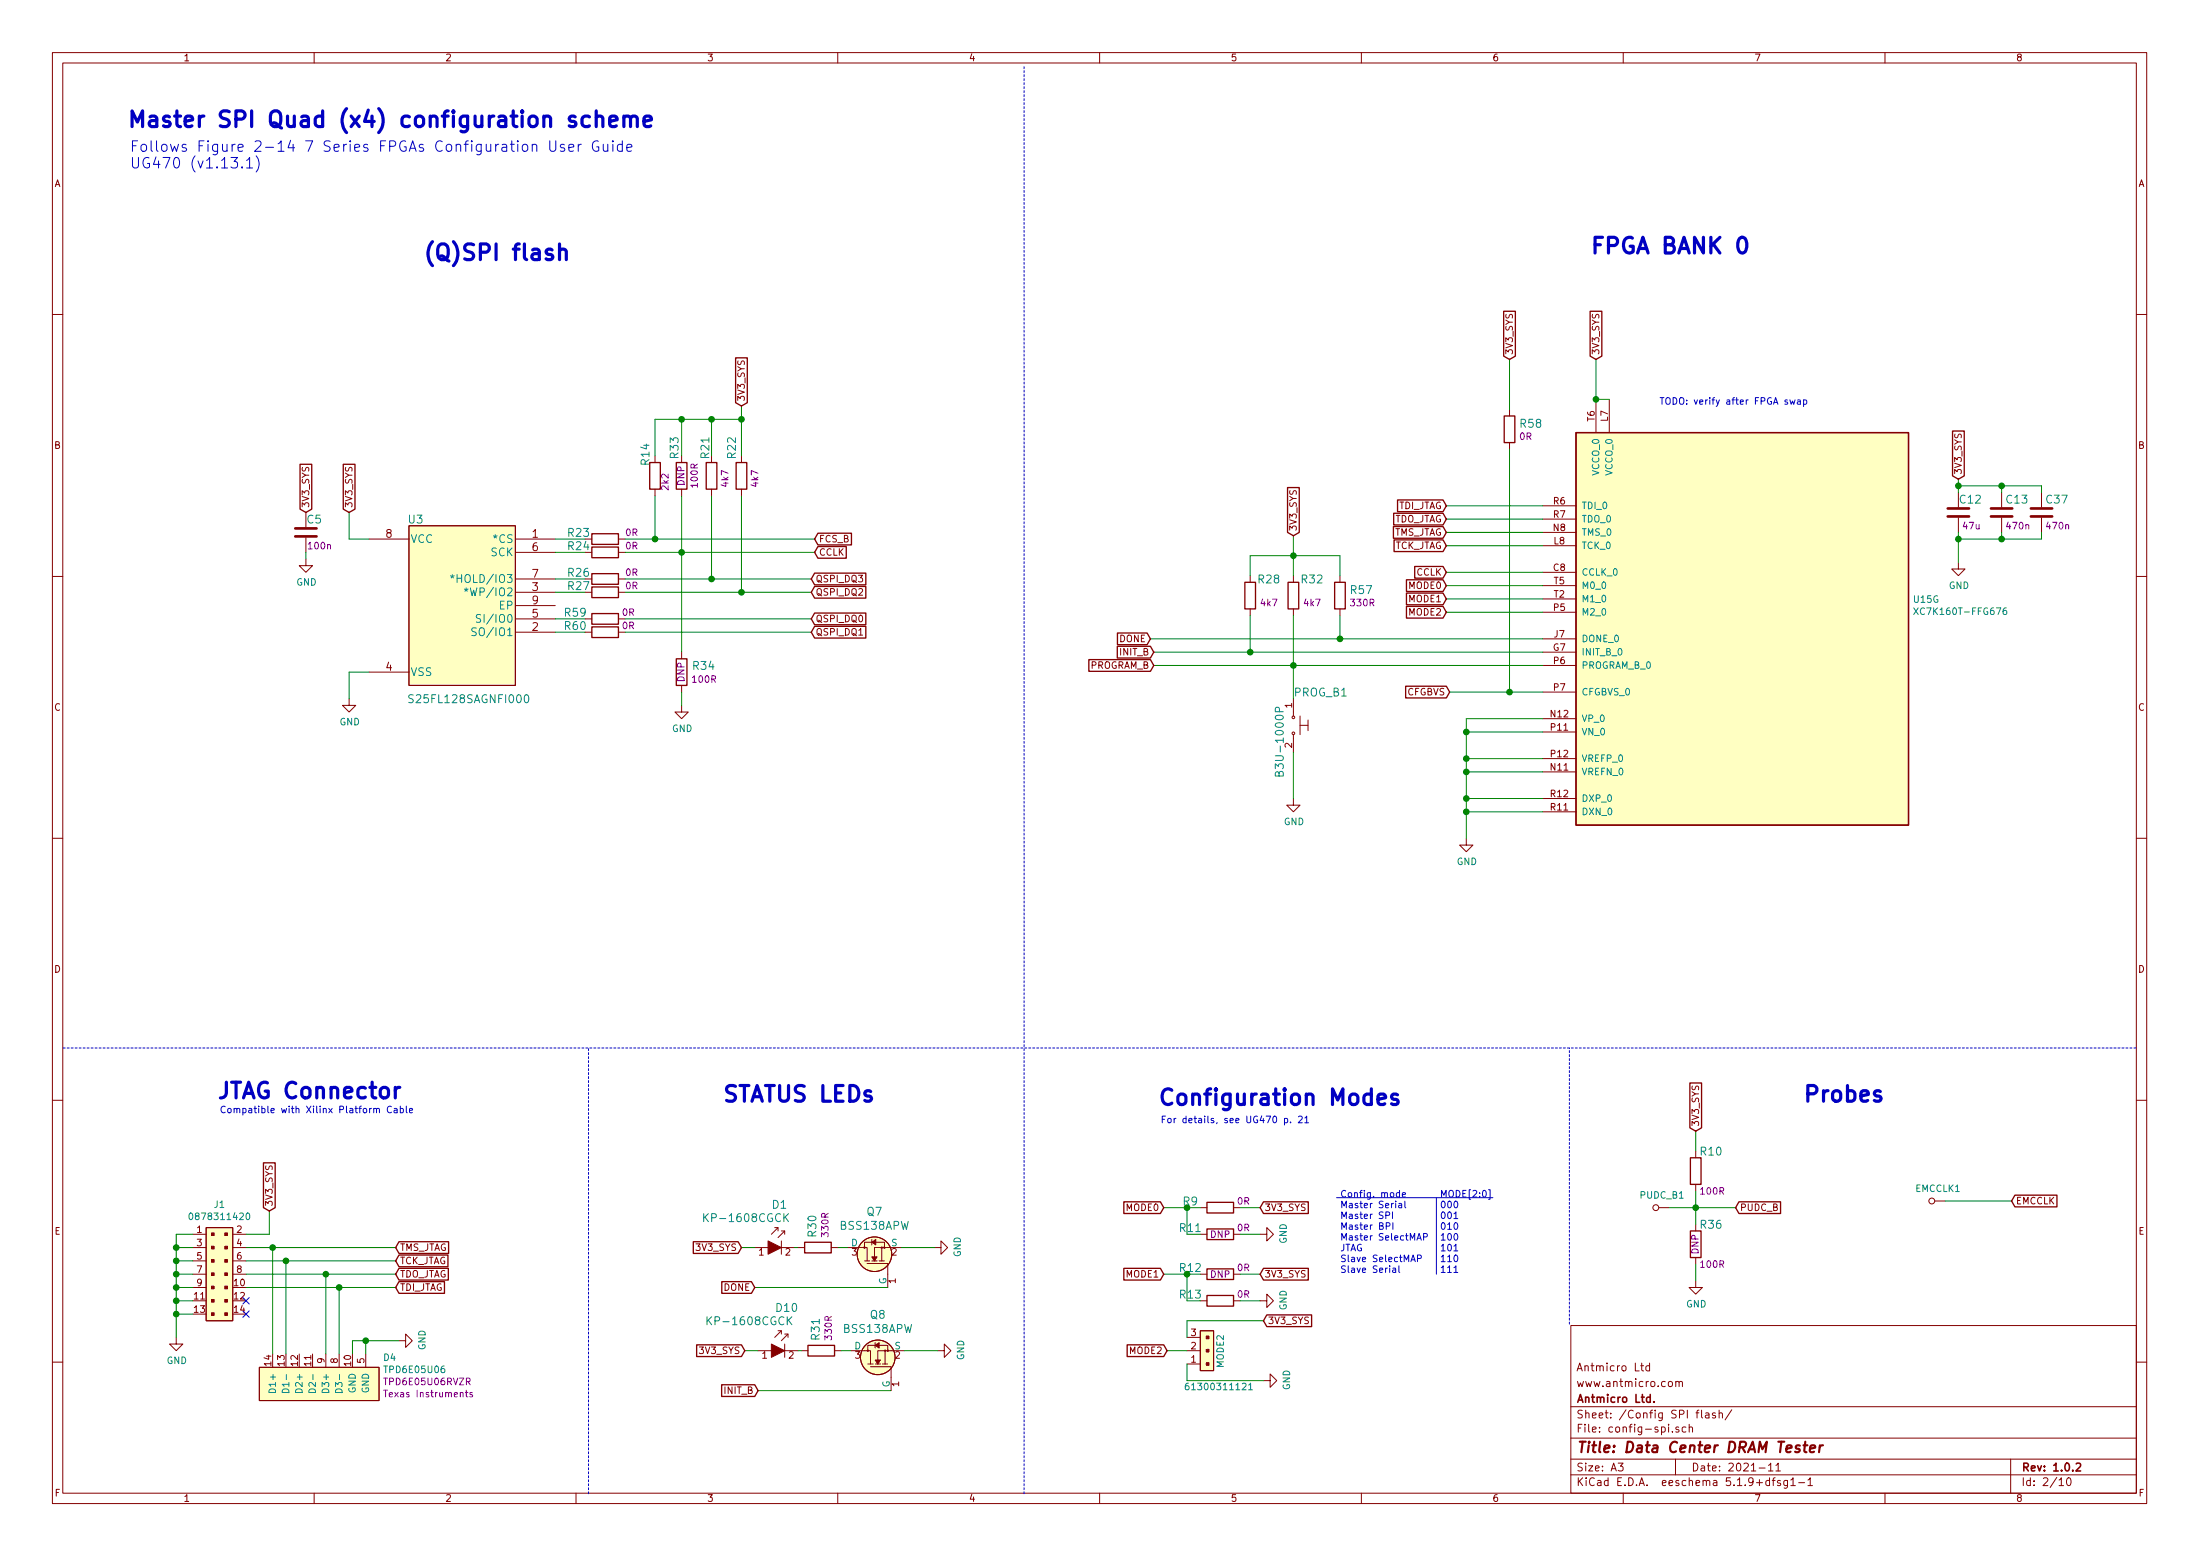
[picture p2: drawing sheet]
EESchema Schematic File Version 4
EELAYER 30 0
EELAYER END
$Descr A3 16535 11693
encoding utf-8
Sheet 2 10
Title "Data Center DRAM Tester"
Date "2021-11"
Rev "1.0.2"
Comp "Antmicro Ltd."
Comment1 "www.antmicro.com"
Comment2 "Antmicro Ltd"
Comment3 ""
Comment4 ""
$EndDescr
Wire Wire Line
	11600 5400 11025 5400
Wire Wire Line
	11600 5500 11025 5500
Wire Wire Line
	11600 4000 10875 4000
Wire Wire Line
	11600 4100 10875 4100
Text GLabel 10875 4500 0    50   Input ~ 0
MODE1
Text GLabel 10875 4600 0    50   Input ~ 0
MODE2
Text GLabel 10875 4300 0    50   Input ~ 0
CCLK
Text GLabel 8650 4800 0    50   Input ~ 0
DONE
Text GLabel 8750 9075 0    50   Input ~ 0
MODE0
Text GLabel 8750 9575 0    50   Input ~ 0
MODE1
Text Notes 1625 8275 0    118  ~ 24
JTAG Connector\n
Wire Wire Line
	11600 3900 10875 3900
Wire Wire Line
	11600 3800 10875 3800
$Comp
L data-center-dram-tester:B3U-1000P PROG_B1
U 1 1
P 9725 5450
F 0 "PROG_B1" V 9475 5450 60  0000 L CNN
F 1 "B3U-1000P" H 9575 5350 60  0000 L CNN
F 2 "data-center-dram-tester-footprints:Switch_Tactile_SMD_B3U-1000P" H 9925 5650 60  0001 L CNN
F 3 "https://omronfs.omron.com/en_US/ecb/products/pdf/en-b3u.pdf" H 9925 5750 60  0001 L CNN
F 4 "B3U-1000P" H 9925 5950 60  0001 L CNN "MPN"
F 5 "Omron Electronics Inc-EMC Div" H 9925 6550 60  0001 L CNN "Manufacturer"
	1    9725 5450
	0    1    1    0   
$EndComp
Wire Wire Line
	9725 5650 9725 6000
$Comp
L data-center-dram-tester:GND #PWR0117
U 1 1
P 9725 6000
F 0 "#PWR0117" H 9725 5750 50  0001 C CNN
F 1 "GND" H 9730 5827 50  0000 C CNN
F 2 "" H 9725 6000 50  0001 C CNN
F 3 "" H 9725 6000 50  0001 C CNN
	1    9725 6000
	1    0    0    -1  
$EndComp
Wire Wire Line
	11600 4600 10875 4600
Wire Wire Line
	11600 4500 10875 4500
Wire Wire Line
	11600 4400 10875 4400
Text GLabel 10875 4400 0    50   Input ~ 0
MODE0
Wire Wire Line
	8650 4800 10075 4800
Connection ~ 10075 4800
Wire Wire Line
	10075 4800 11600 4800
Text GLabel 8675 5000 0    50   Input ~ 0
PROGRAM_B
Wire Wire Line
	9725 5250 9725 5000
Connection ~ 9725 5000
Wire Wire Line
	9725 5000 8675 5000
Text GLabel 8675 4900 0    50   Input ~ 0
INIT_B
Wire Wire Line
	11600 5800 11025 5800
Wire Wire Line
	11600 6000 11025 6000
Wire Wire Line
	11025 6000 11025 6100
Wire Wire Line
	11600 6100 11025 6100
Connection ~ 11025 6100
Wire Wire Line
	11025 6100 11025 6300
$Comp
L data-center-dram-tester:GND #PWR0118
U 1 1
P 11025 6300
F 0 "#PWR0118" H 11025 6050 50  0001 C CNN
F 1 "GND" H 11030 6127 50  0000 C CNN
F 2 "" H 11025 6300 50  0001 C CNN
F 3 "" H 11025 6300 50  0001 C CNN
	1    11025 6300
	1    0    0    -1  
$EndComp
Wire Wire Line
	10075 4625 10075 4800
Wire Wire Line
	9725 4625 9725 5000
Wire Wire Line
	9725 4025 9725 4175
Wire Wire Line
	10075 4325 10075 4175
Wire Wire Line
	10075 4175 9725 4175
Wire Wire Line
	9725 5000 11600 5000
Connection ~ 9725 4175
Wire Wire Line
	9725 4175 9725 4325
$Comp
L data-center-dram-tester:R_4k7_0402 R28
U 1 1
P 9400 4475
F 0 "R28" V 9275 4525 60  0000 L CNN
F 1 "R_4k7_0402" H 9400 4325 60  0001 C CNN
F 2 "data-center-dram-tester-footprints:0402-res" H 9600 4675 60  0001 L CNN
F 3 "" H 9400 4475 50  0001 C CNN
F 4 "PANASONIC_ELECTRONIC_COMPONENTS" H 9600 4875 60  0001 L CNN "Manufacturer"
F 5 "ERJ2GEJ472X" H 9600 4775 60  0001 L CNN "MPN"
F 6 "4k7" V 9453 4545 50  0000 L CNN "Val"
	1    9400 4475
	0    1    1    0   
$EndComp
Wire Wire Line
	9400 4625 9400 4900
Wire Wire Line
	8675 4900 9400 4900
Connection ~ 9400 4900
Wire Wire Line
	9400 4900 11600 4900
Wire Wire Line
	9400 4325 9400 4175
Wire Wire Line
	9400 4175 9725 4175
Wire Wire Line
	12000 2700 12000 3000
Wire Wire Line
	12100 3000 12000 3000
$Comp
L data-center-dram-tester:C_47u_0603 C12
U 1 1
P 14725 3850
F 0 "C12" H 14725 3950 60  0000 L CNN
F 1 "C_47u_0603" H 14725 3700 60  0001 C CNN
F 2 "data-center-dram-tester-footprints:0603-cap" H 14925 4050 60  0001 L CNN
F 3 "" H 14725 3850 50  0001 C CNN
F 4 "MURATA" H 14925 4250 60  0001 L CNN "Manufacturer"
F 5 "GRM188R60J476ME15D" H 14925 4150 60  0001 L CNN "MPN"
F 6 "47u" H 14750 3750 50  0000 L CNN "Val"
	1    14725 3850
	1    0    0    -1  
$EndComp
$Comp
L data-center-dram-tester:C_470n_0402 C13
U 1 1
P 15050 3850
F 0 "C13" H 15075 3950 60  0000 L CNN
F 1 "C_470n_0402" H 15050 3700 60  0001 C CNN
F 2 "data-center-dram-tester-footprints:0402-cap" H 15250 4050 60  0001 L CNN
F 3 "" H 15050 3850 50  0001 C CNN
F 4 "TDK" H 15250 4250 60  0001 L CNN "Manufacturer"
F 5 "C1005X5R1E474M050BB" H 15250 4150 60  0001 L CNN "MPN"
F 6 "470n" H 15075 3750 50  0000 L CNN "Val"
	1    15050 3850
	1    0    0    -1  
$EndComp
Wire Wire Line
	14725 3600 14725 3650
Wire Wire Line
	14725 3650 15050 3650
Wire Wire Line
	15050 3650 15050 3700
Connection ~ 14725 3650
Wire Wire Line
	14725 3650 14725 3700
$Comp
L data-center-dram-tester:GND #PWR0120
U 1 1
P 14725 4225
F 0 "#PWR0120" H 14725 3975 50  0001 C CNN
F 1 "GND" H 14730 4052 50  0000 C CNN
F 2 "" H 14725 4225 50  0001 C CNN
F 3 "" H 14725 4225 50  0001 C CNN
	1    14725 4225
	1    0    0    -1  
$EndComp
Wire Wire Line
	15050 4000 15050 4050
Wire Wire Line
	15050 4050 14725 4050
Wire Wire Line
	14725 4050 14725 4000
Wire Wire Line
	14725 4050 14725 4225
Connection ~ 14725 4050
Text GLabel 2625 3850 1    50   Input ~ 0
3V3_SYS
Text GLabel 2300 3850 1    50   Input ~ 0
3V3_SYS
Wire Wire Line
	2300 4150 2300 4200
$Comp
L data-center-dram-tester:GND #PWR0132
U 1 1
P 2300 4200
F 0 "#PWR0132" H 2300 3950 50  0001 C CNN
F 1 "GND" H 2305 4027 50  0000 C CNN
F 2 "" H 2300 4200 50  0001 C CNN
F 3 "" H 2300 4200 50  0001 C CNN
	1    2300 4200
	1    0    0    -1  
$EndComp
$Comp
L data-center-dram-tester:C_100n_0402_6V3 C5
U 1 1
P 2300 4000
F 0 "C5" H 2175 4100 60  0000 L CNN
F 1 "C_100n_0402_6V3" H 2300 3850 60  0001 C CNN
F 2 "data-center-dram-tester-footprints:0402-cap" H 2500 4200 60  0001 L CNN
F 3 "" H 2300 4000 50  0001 C CNN
F 4 "Walsin" H 2500 4400 60  0001 L CNN "Manufacturer"
F 5 "0402X104K6R3CT" H 2500 4300 60  0001 L CNN "MPN"
F 6 "100n" H 2100 3900 50  0000 L CNN "Val"
	1    2300 4000
	-1   0    0    -1  
$EndComp
Text Notes 3175 1975 0    118  ~ 24
(Q)SPI flash
Wire Wire Line
	5125 5200 5125 5300
$Comp
L data-center-dram-tester:GND #PWR0119
U 1 1
P 5125 5300
F 0 "#PWR0119" H 5125 5050 50  0001 C CNN
F 1 "GND" H 5130 5127 50  0000 C CNN
F 2 "" H 5125 5300 50  0001 C CNN
F 3 "" H 5125 5300 50  0001 C CNN
	1    5125 5300
	1    0    0    -1  
$EndComp
Wire Wire Line
	5350 3150 5350 3425
Wire Wire Line
	5575 3150 5350 3150
Wire Wire Line
	5575 3425 5575 3150
Wire Wire Line
	5575 3725 5575 4450
$Comp
L data-center-dram-tester:R_100R_0402 R34
U 1 1
P 5125 5050
F 0 "R34" V 5075 5125 60  0000 L CNN
F 1 "R_100R_0402" H 5125 4900 60  0001 C CNN
F 2 "data-center-dram-tester-footprints:0402-res" H 5325 5250 60  0001 L CNN
F 3 "" H 5125 5050 50  0001 C CNN
F 4 "BOURNS" H 5325 5450 60  0001 L CNN "Manufacturer"
F 5 "CR0402-FX-1000GLF" H 5325 5350 60  0001 L CNN "MPN"
F 6 "100R" V 5178 5120 50  0000 L CNN "Val"
F 7 "DNP" H 5125 5050 50  0000 C CNN "DNP"
	1    5125 5050
	0    1    1    0   
$EndComp
Wire Wire Line
	6100 4650 4700 4650
Text GLabel 6100 4650 2    50   Input ~ 0
QSPI_DQ0
Wire Wire Line
	5350 4350 5350 3725
Wire Wire Line
	4925 4050 4925 3725
$Comp
L data-center-dram-tester:S25FL128SAGNFI000 U3
U 1 1
P 4175 4050
F 0 "U3" H 5225 4200 60  0000 C CNN
F 1 "S25FL128SAGNFI000" H 4825 2850 60  0000 C CNN
F 2 "data-center-dram-tester-footprints:S25FL128SAGNFI000" H 5175 4290 60  0001 C CNN
F 3 "" H 4175 4050 60  0000 C CNN
F 4 "S25FL128SAGNFI000" H 4175 4050 50  0001 C CNN "MPN"
F 5 "Cypress Semiconductor" H 4175 4050 50  0001 C CNN "Manufacturer"
	1    4175 4050
	-1   0    0    -1  
$EndComp
Wire Wire Line
	2775 5050 2625 5050
Wire Wire Line
	2775 4050 2625 4050
$Comp
L data-center-dram-tester:GND #PWR0104
U 1 1
P 2625 5250
F 0 "#PWR0104" H 2625 5000 50  0001 C CNN
F 1 "GND" H 2630 5077 50  0000 C CNN
F 2 "" H 2625 5250 50  0001 C CNN
F 3 "" H 2625 5250 50  0001 C CNN
	1    2625 5250
	1    0    0    -1  
$EndComp
Wire Wire Line
	2625 5050 2625 5250
Wire Wire Line
	2625 4050 2625 3850
Wire Wire Line
	6100 4350 5350 4350
Wire Wire Line
	4700 4450 5575 4450
Wire Wire Line
	4700 4750 6100 4750
Text GLabel 6100 4350 2    50   Input ~ 0
QSPI_DQ3
Text GLabel 6100 4450 2    50   Input ~ 0
QSPI_DQ2
Text GLabel 6125 4050 2    50   Input ~ 0
FCS_B
Text GLabel 6100 4750 2    50   Input ~ 0
QSPI_DQ1
Text Notes 11950 1925 0    118  ~ 24
FPGA BANK 0
$Comp
L data-center-dram-tester:R_100R_0402 R33
U 1 1
P 5125 3575
F 0 "R33" H 4825 3525 60  0000 L CNN
F 1 "R_100R_0402" H 5125 3425 60  0001 C CNN
F 2 "data-center-dram-tester-footprints:0402-res" H 5325 3775 60  0001 L CNN
F 3 "" H 5125 3575 50  0001 C CNN
F 4 "BOURNS" H 5325 3975 60  0001 L CNN "Manufacturer"
F 5 "CR0402-FX-1000GLF" H 5325 3875 60  0001 L CNN "MPN"
F 6 "100R" H 5025 3675 50  0000 L CNN "Val"
F 7 "DNP" H 5125 3575 50  0000 C CNN "DNP"
	1    5125 3575
	0    1    1    0   
$EndComp
Wire Wire Line
	5575 3050 5575 3150
Wire Wire Line
	5125 3725 5125 4150
Wire Wire Line
	5125 4150 5125 4900
Wire Wire Line
	4175 4650 4400 4650
Wire Wire Line
	4175 4750 4400 4750
Wire Wire Line
	4925 3150 5125 3150
Connection ~ 5350 3150
Connection ~ 5575 3150
Wire Wire Line
	5125 3425 5125 3150
Connection ~ 5125 3150
Wire Wire Line
	5125 3150 5350 3150
Wire Wire Line
	10875 4300 11600 4300
Text Notes 5425 8300 0    118  ~ 24
STATUS LEDs
Wire Wire Line
	1850 9275 2025 9275
Wire Wire Line
	2025 9275 2025 9100
Text GLabel 2025 9100 1    50   Input ~ 0
3V3_SYS
Text GLabel 2975 9375 2    50   Input ~ 0
TMS_JTAG
Text GLabel 2975 9675 2    50   Input ~ 0
TDI_JTAG
Text GLabel 2975 9575 2    50   Input ~ 0
TDO_JTAG
Text GLabel 2975 9475 2    50   Input ~ 0
TCK_JTAG
Wire Wire Line
	1450 9275 1325 9275
Wire Wire Line
	1325 9275 1325 9375
Wire Wire Line
	1450 9375 1325 9375
Connection ~ 1325 9375
Wire Wire Line
	1450 9475 1325 9475
Wire Wire Line
	1325 9375 1325 9475
Connection ~ 1325 9475
Wire Wire Line
	1325 9475 1325 9575
Wire Wire Line
	1450 9575 1325 9575
Connection ~ 1325 9575
Wire Wire Line
	1325 9575 1325 9675
Wire Wire Line
	1450 9675 1325 9675
Connection ~ 1325 9675
Wire Wire Line
	1325 9675 1325 9775
Wire Wire Line
	1450 9775 1325 9775
Connection ~ 1325 9775
Wire Wire Line
	1325 9775 1325 9875
Wire Wire Line
	1450 9875 1325 9875
Connection ~ 1325 9875
Wire Wire Line
	1325 9875 1325 10050
$Comp
L data-center-dram-tester:GND #PWR0110
U 1 1
P 1325 10050
F 0 "#PWR0110" H 1325 9800 50  0001 C CNN
F 1 "GND" H 1330 9877 50  0000 C CNN
F 2 "" H 1325 10050 50  0001 C CNN
F 3 "" H 1325 10050 50  0001 C CNN
	1    1325 10050
	1    0    0    -1  
$EndComp
NoConn ~ 1850 9775
$Comp
L data-center-dram-tester:TPD6E05U06 D4
U 1 1
P 2200 10425
F 0 "D4" V 2420 9747 50  0000 R CNN
F 1 "TPD6E05U06" V 2329 9747 50  0000 R CNN
F 2 "data-center-dram-tester-footprints:TPD6E05U06" H 3400 10675 50  0001 C CNN
F 3 "http://www.ti.com/lit/ds/symlink/tpd6e05u06.pdf" H 3700 10775 50  0001 C CNN
F 4 "TPD6E05U06RVZR" V 2238 9747 50  0000 R CNN "MPN"
F 5 "Texas Instruments" V 2147 9747 50  0000 R CNN "Manufacturer"
	1    2200 10425
	0    -1   -1   0   
$EndComp
Wire Wire Line
	1850 9575 2450 9575
Wire Wire Line
	1850 9675 2550 9675
Wire Wire Line
	2450 10175 2450 9575
Connection ~ 2450 9575
Wire Wire Line
	2450 9575 2975 9575
Wire Wire Line
	2550 10175 2550 9675
Connection ~ 2550 9675
Wire Wire Line
	2550 9675 2975 9675
Wire Wire Line
	2650 10175 2650 10075
Wire Wire Line
	2650 10075 2750 10075
Wire Wire Line
	2750 10175 2750 10075
Connection ~ 2750 10075
Wire Wire Line
	2750 10075 3000 10075
$Comp
L data-center-dram-tester:GND #PWR0111
U 1 1
P 3000 10075
F 0 "#PWR0111" H 3000 9825 50  0001 C CNN
F 1 "GND" H 3005 9902 50  0000 C CNN
F 2 "" H 3000 10075 50  0001 C CNN
F 3 "" H 3000 10075 50  0001 C CNN
	1    3000 10075
	0    -1   -1   0   
$EndComp
Text GLabel 10875 4000 0    50   Input ~ 0
TMS_JTAG
Text GLabel 10875 3800 0    50   Input ~ 0
TDI_JTAG
Text GLabel 10875 3900 0    50   Input ~ 0
TDO_JTAG
Text GLabel 10875 4100 0    50   Input ~ 0
TCK_JTAG
Text Notes 1650 8375 0    50   ~ 0
Compatible with Xilinx Platform Cable
NoConn ~ 1850 9875
Wire Wire Line
	9325 9075 9475 9075
Text GLabel 9475 9575 2    50   Input ~ 0
3V3_SYS
Wire Wire Line
	9325 9575 9475 9575
$Comp
L data-center-dram-tester:GND #PWR0114
U 1 1
P 9475 9775
F 0 "#PWR0114" H 9475 9525 50  0001 C CNN
F 1 "GND" H 9480 9602 50  0000 C CNN
F 2 "" H 9475 9775 50  0001 C CNN
F 3 "" H 9475 9775 50  0001 C CNN
	1    9475 9775
	0    -1   -1   0   
$EndComp
Wire Wire Line
	9475 9775 9325 9775
Text Notes 8700 8325 0    118  ~ 24
Configuration Modes
Text Notes 8725 8450 0    50   ~ 0
For details, see UG470 p. 21
Text Notes 10075 9575 0    50   ~ 0
Config. mode\nMaster Serial\nMaster SPI\nMaster BPI\nMaster SelectMAP\nJTAG\nSlave SelectMAP\nSlave Serial
Text Notes 10825 9575 0    50   ~ 0
MODE[2:0]\n000\n001\n010\n100\n101\n110\n111
Wire Notes Line width 4 style solid
	10800 9000 10800 9575
Wire Notes Line width 4 style solid
	10050 9000 11225 9000
Wire Wire Line
	2050 10175 2050 9375
Wire Wire Line
	1850 9375 2050 9375
Connection ~ 2050 9375
Wire Wire Line
	2050 9375 2975 9375
Wire Wire Line
	2150 10175 2150 9475
Wire Wire Line
	1850 9475 2150 9475
Connection ~ 2150 9475
Wire Wire Line
	2150 9475 2975 9475
Text Notes 975  1275 0    79   ~ 0
Follows Figure 2-14 7 Series FPGAs Configuration User Guide\nUG470 (v1.13.1)
Text Notes 950  975  0    118  ~ 24
Master SPI Quad (x4) configuration scheme
$Comp
L data-center-dram-tester:R_4k7_0402 R32
U 1 1
P 9725 4475
F 0 "R32" V 9600 4525 60  0000 L CNN
F 1 "R_4k7_0402" H 9725 4325 60  0001 C CNN
F 2 "data-center-dram-tester-footprints:0402-res" H 9925 4675 60  0001 L CNN
F 3 "" H 9725 4475 50  0001 C CNN
F 4 "PANASONIC_ELECTRONIC_COMPONENTS" H 9925 4875 60  0001 L CNN "Manufacturer"
F 5 "ERJ2GEJ472X" H 9925 4775 60  0001 L CNN "MPN"
F 6 "4k7" V 9778 4545 50  0000 L CNN "Val"
	1    9725 4475
	0    1    1    0   
$EndComp
$Comp
L data-center-dram-tester:R_330R_0402 R57
U 1 1
P 10075 4475
F 0 "R57" V 10030 4545 60  0000 L CNN
F 1 "R_330R_0402" H 10075 4325 60  0001 C CNN
F 2 "data-center-dram-tester-footprints:0402-res" H 10275 4675 60  0001 L CNN
F 3 "" H 10075 4475 50  0001 C CNN
F 4 "MULTICOMP" H 10275 4875 60  0001 L CNN "Manufacturer"
F 5 "MCMR04X3300FTL" H 10275 4775 60  0001 L CNN "MPN"
F 6 "330R" V 10128 4545 50  0000 L CNN "Val"
	1    10075 4475
	0    1    1    0   
$EndComp
$Comp
L data-center-dram-tester:GND #PWR?
U 1 1
P 7025 9375
AR Path="/600E76D8/610AEC04" Ref="#PWR?"  Part="1" 
AR Path="/5FD53C7D/610AEC04" Ref="#PWR01"  Part="1" 
F 0 "#PWR01" H 7025 9125 50  0001 C CNN
F 1 "GND" H 7030 9202 50  0000 C CNN
F 2 "" H 7025 9375 50  0001 C CNN
F 3 "" H 7025 9375 50  0001 C CNN
	1    7025 9375
	0    -1   -1   0   
$EndComp
Wire Wire Line
	6775 9375 7025 9375
Wire Wire Line
	6375 9375 6300 9375
$Comp
L data-center-dram-tester:R_330R_0402 R?
U 1 1
P 6150 9375
AR Path="/600E76D8/610AEC0F" Ref="R?"  Part="1" 
AR Path="/5FD53C7D/610AEC0F" Ref="R30"  Part="1" 
F 0 "R30" V 6105 9445 60  0000 L CNN
F 1 "R_330R_0402" H 6150 9225 60  0001 C CNN
F 2 "data-center-dram-tester-footprints:0402-res" H 6350 9575 60  0001 L CNN
F 3 "" H 6150 9375 50  0001 C CNN
F 4 "MULTICOMP" H 6350 9775 60  0001 L CNN "Manufacturer"
F 5 "MCMR04X3300FTL" H 6350 9675 60  0001 L CNN "MPN"
F 6 "330R" V 6203 9445 50  0000 L CNN "Val"
	1    6150 9375
	1    0    0    -1  
$EndComp
$Comp
L data-center-dram-tester:KP-1608CGCK D?
U 1 1
P 5875 9375
AR Path="/600E76D8/610AEC17" Ref="D?"  Part="1" 
AR Path="/5FD53C7D/610AEC17" Ref="D1"  Part="1" 
F 0 "D1" H 5800 9700 60  0000 L CNN
F 1 "KP-1608CGCK" H 5275 9600 60  0000 L CNN
F 2 "data-center-dram-tester-footprints:LED_0603" H 6075 9575 60  0001 L CNN
F 3 "http://www.farnell.com/datasheets/2045956.pdf" H 6075 9675 60  0001 L CNN
F 4 "KP-1608CGCK" H 6075 9875 60  0001 L CNN "MPN"
F 5 "KINGBRIGHT" H 6085 9995 60  0001 L CNN "Manufacturer"
	1    5875 9375
	1    0    0    -1  
$EndComp
Wire Wire Line
	5975 9375 6000 9375
Text GLabel 5575 9375 0    50   Input ~ 0
3V3_SYS
Wire Wire Line
	5575 9375 5675 9375
Wire Wire Line
	6675 9675 5675 9675
$Comp
L data-center-dram-tester:GND #PWR?
U 1 1
P 7050 10150
AR Path="/600E76D8/610AEC21" Ref="#PWR?"  Part="1" 
AR Path="/5FD53C7D/610AEC21" Ref="#PWR02"  Part="1" 
F 0 "#PWR02" H 7050 9900 50  0001 C CNN
F 1 "GND" H 7055 9977 50  0000 C CNN
F 2 "" H 7050 10150 50  0001 C CNN
F 3 "" H 7050 10150 50  0001 C CNN
	1    7050 10150
	0    -1   -1   0   
$EndComp
Wire Wire Line
	6800 10150 7050 10150
Wire Wire Line
	6400 10150 6325 10150
$Comp
L data-center-dram-tester:R_330R_0402 R?
U 1 1
P 6175 10150
AR Path="/600E76D8/610AEC2C" Ref="R?"  Part="1" 
AR Path="/5FD53C7D/610AEC2C" Ref="R31"  Part="1" 
F 0 "R31" V 6130 10220 60  0000 L CNN
F 1 "R_330R_0402" H 6175 10000 60  0001 C CNN
F 2 "data-center-dram-tester-footprints:0402-res" H 6375 10350 60  0001 L CNN
F 3 "" H 6175 10150 50  0001 C CNN
F 4 "MULTICOMP" H 6375 10550 60  0001 L CNN "Manufacturer"
F 5 "MCMR04X3300FTL" H 6375 10450 60  0001 L CNN "MPN"
F 6 "330R" V 6228 10220 50  0000 L CNN "Val"
	1    6175 10150
	1    0    0    -1  
$EndComp
$Comp
L data-center-dram-tester:KP-1608CGCK D?
U 1 1
P 5900 10150
AR Path="/600E76D8/610AEC34" Ref="D?"  Part="1" 
AR Path="/5FD53C7D/610AEC34" Ref="D10"  Part="1" 
F 0 "D10" H 5825 10475 60  0000 L CNN
F 1 "KP-1608CGCK" H 5300 10375 60  0000 L CNN
F 2 "data-center-dram-tester-footprints:LED_0603" H 6100 10350 60  0001 L CNN
F 3 "http://www.farnell.com/datasheets/2045956.pdf" H 6100 10450 60  0001 L CNN
F 4 "KP-1608CGCK" H 6100 10650 60  0001 L CNN "MPN"
F 5 "KINGBRIGHT" H 6110 10770 60  0001 L CNN "Manufacturer"
	1    5900 10150
	1    0    0    -1  
$EndComp
Wire Wire Line
	6000 10150 6025 10150
Text GLabel 5600 10150 0    50   Input ~ 0
3V3_SYS
Wire Wire Line
	5600 10150 5700 10150
Wire Wire Line
	6700 10450 5700 10450
$Comp
L data-center-dram-tester:BSS138APW Q?
U 1 1
P 6575 9375
AR Path="/600E76D8/610AEC42" Ref="Q?"  Part="1" 
AR Path="/5FD53C7D/610AEC42" Ref="Q7"  Part="1" 
F 0 "Q7" V 6842 9375 60  0000 C CNN
F 1 "BSS138APW" V 6736 9375 60  0000 C CNN
F 2 "data-center-dram-tester-footprints:SC70-3" H 6775 9575 60  0001 L CNN
F 3 "" H 6775 9675 60  0001 L CNN
F 4 "BSS138PW" H 6775 9875 60  0001 L CNN "MPN"
F 5 "ON Semiconductor" H 6775 10475 60  0001 L CNN "Manufacturer"
	1    6575 9375
	0    -1   -1   0   
$EndComp
$Comp
L data-center-dram-tester:BSS138APW Q?
U 1 1
P 6600 10150
AR Path="/600E76D8/610AEC4A" Ref="Q?"  Part="1" 
AR Path="/5FD53C7D/610AEC4A" Ref="Q8"  Part="1" 
F 0 "Q8" V 6867 10150 60  0000 C CNN
F 1 "BSS138APW" V 6761 10150 60  0000 C CNN
F 2 "data-center-dram-tester-footprints:SC70-3" H 6800 10350 60  0001 L CNN
F 3 "" H 6800 10450 60  0001 L CNN
F 4 "BSS138PW" H 6800 10650 60  0001 L CNN "MPN"
F 5 "ON Semiconductor" H 6800 11250 60  0001 L CNN "Manufacturer"
	1    6600 10150
	0    -1   -1   0   
$EndComp
Text GLabel 5675 9675 0    50   Input ~ 0
DONE
Text GLabel 5700 10450 0    50   Input ~ 0
INIT_B
$Comp
L data-center-dram-tester:R_0R_0402 R58
U 1 1
P 11350 3225
F 0 "R58" V 11305 3295 60  0000 L CNN
F 1 "R_0R_0402" H 11350 3075 60  0001 C CNN
F 2 "data-center-dram-tester-footprints:0402-res" H 11550 3425 60  0001 L CNN
F 3 "" H 11350 3225 50  0001 C CNN
F 4 "PANASONIC" H 11550 3625 60  0001 L CNN "Manufacturer"
F 5 "ERJ2GE0R00X" H 11550 3525 60  0001 L CNN "MPN"
F 6 "0R" V 11403 3295 50  0000 L CNN "Val"
	1    11350 3225
	0    1    1    0   
$EndComp
Wire Wire Line
	11350 2700 11350 3075
Wire Wire Line
	11600 5200 11350 5200
Wire Wire Line
	11350 5200 11350 3375
Text GLabel 6125 4150 2    50   Input ~ 0
CCLK
Text GLabel 15125 9025 2    50   Input ~ 0
EMCCLK
Text GLabel 13050 9075 2    50   Input ~ 0
PUDC_B
Wire Wire Line
	12550 9075 12750 9075
Wire Wire Line
	14625 9025 15125 9025
$Comp
L data-center-dram-tester:R_100R_0402 R10
U 1 1
P 12750 8800
F 0 "R10" V 12600 8825 60  0000 L CNN
F 1 "R_100R_0402" H 12750 8650 60  0001 C CNN
F 2 "data-center-dram-tester-footprints:0402-res" H 12950 9000 60  0001 L CNN
F 3 "" H 12750 8800 50  0001 C CNN
F 4 "BOURNS" H 12950 9200 60  0001 L CNN "Manufacturer"
F 5 "CR0402-FX-1000GLF" H 12950 9100 60  0001 L CNN "MPN"
F 6 "100R" V 12900 8825 50  0000 L CNN "Val"
	1    12750 8800
	0    1    1    0   
$EndComp
$Comp
L data-center-dram-tester:R_100R_0402 R36
U 1 1
P 12750 9350
F 0 "R36" V 12600 9375 60  0000 L CNN
F 1 "R_100R_0402" H 12750 9200 60  0001 C CNN
F 2 "data-center-dram-tester-footprints:0402-res" H 12950 9550 60  0001 L CNN
F 3 "" H 12750 9350 50  0001 C CNN
F 4 "BOURNS" H 12950 9750 60  0001 L CNN "Manufacturer"
F 5 "CR0402-FX-1000GLF" H 12950 9650 60  0001 L CNN "MPN"
F 6 "100R" V 12900 9375 50  0000 L CNN "Val"
F 7 "DNP" H 12750 9350 50  0000 C CNN "DNP"
	1    12750 9350
	0    1    1    0   
$EndComp
$Comp
L data-center-dram-tester:GND #PWR03
U 1 1
P 12750 9625
F 0 "#PWR03" H 12750 9375 50  0001 C CNN
F 1 "GND" H 12755 9452 50  0000 C CNN
F 2 "" H 12750 9625 50  0001 C CNN
F 3 "" H 12750 9625 50  0001 C CNN
	1    12750 9625
	1    0    0    -1  
$EndComp
Wire Wire Line
	12750 8500 12750 8650
Wire Wire Line
	12750 8950 12750 9075
Connection ~ 12750 9075
Wire Wire Line
	12750 9075 13050 9075
Wire Wire Line
	12750 9200 12750 9075
Wire Wire Line
	12750 9500 12750 9625
$Comp
L data-center-dram-tester:R_0R_0402 R26
U 1 1
P 4550 4350
F 0 "R26" H 4350 4400 60  0000 C CNN
F 1 "R_0R_0402" H 4550 4200 60  0001 C CNN
F 2 "data-center-dram-tester-footprints:0402-res" H 4750 4550 60  0001 L CNN
F 3 "" H 4550 4350 50  0001 C CNN
F 4 "PANASONIC" H 4750 4750 60  0001 L CNN "Manufacturer"
F 5 "ERJ2GE0R00X" H 4750 4650 60  0001 L CNN "MPN"
F 6 "0R" H 4750 4400 50  0000 C CNN "Val"
	1    4550 4350
	1    0    0    -1  
$EndComp
$Comp
L data-center-dram-tester:R_0R_0402 R27
U 1 1
P 4550 4450
F 0 "R27" H 4350 4500 60  0000 C CNN
F 1 "R_0R_0402" H 4550 4300 60  0001 C CNN
F 2 "data-center-dram-tester-footprints:0402-res" H 4750 4650 60  0001 L CNN
F 3 "" H 4550 4450 50  0001 C CNN
F 4 "PANASONIC" H 4750 4850 60  0001 L CNN "Manufacturer"
F 5 "ERJ2GE0R00X" H 4750 4750 60  0001 L CNN "MPN"
F 6 "0R" H 4750 4500 50  0000 C CNN "Val"
	1    4550 4450
	1    0    0    -1  
$EndComp
$Comp
L data-center-dram-tester:R_0R_0402 R59
U 1 1
P 4550 4650
F 0 "R59" H 4325 4700 60  0000 C CNN
F 1 "R_0R_0402" H 4550 4500 60  0001 C CNN
F 2 "data-center-dram-tester-footprints:0402-res" H 4750 4850 60  0001 L CNN
F 3 "" H 4550 4650 50  0001 C CNN
F 4 "PANASONIC" H 4750 5050 60  0001 L CNN "Manufacturer"
F 5 "ERJ2GE0R00X" H 4750 4950 60  0001 L CNN "MPN"
F 6 "0R" H 4725 4700 50  0000 C CNN "Val"
	1    4550 4650
	1    0    0    -1  
$EndComp
$Comp
L data-center-dram-tester:R_0R_0402 R60
U 1 1
P 4550 4750
F 0 "R60" H 4325 4800 60  0000 C CNN
F 1 "R_0R_0402" H 4550 4600 60  0001 C CNN
F 2 "data-center-dram-tester-footprints:0402-res" H 4750 4950 60  0001 L CNN
F 3 "" H 4550 4750 50  0001 C CNN
F 4 "PANASONIC" H 4750 5150 60  0001 L CNN "Manufacturer"
F 5 "ERJ2GE0R00X" H 4750 5050 60  0001 L CNN "MPN"
F 6 "0R" H 4725 4800 50  0000 C CNN "Val"
	1    4550 4750
	1    0    0    -1  
$EndComp
$Comp
L data-center-dram-tester:R_0R_0402 R24
U 1 1
P 4550 4150
F 0 "R24" H 4350 4200 60  0000 C CNN
F 1 "R_0R_0402" H 4550 4000 60  0001 C CNN
F 2 "data-center-dram-tester-footprints:0402-res" H 4750 4350 60  0001 L CNN
F 3 "" H 4550 4150 50  0001 C CNN
F 4 "PANASONIC" H 4750 4550 60  0001 L CNN "Manufacturer"
F 5 "ERJ2GE0R00X" H 4750 4450 60  0001 L CNN "MPN"
F 6 "0R" H 4750 4200 50  0000 C CNN "Val"
	1    4550 4150
	1    0    0    -1  
$EndComp
Wire Wire Line
	4700 4150 5125 4150
$Comp
L data-center-dram-tester:R_0R_0402 R23
U 1 1
P 4550 4050
F 0 "R23" H 4350 4100 60  0000 C CNN
F 1 "R_0R_0402" H 4550 3900 60  0001 C CNN
F 2 "data-center-dram-tester-footprints:0402-res" H 4750 4250 60  0001 L CNN
F 3 "" H 4550 4050 50  0001 C CNN
F 4 "PANASONIC" H 4750 4450 60  0001 L CNN "Manufacturer"
F 5 "ERJ2GE0R00X" H 4750 4350 60  0001 L CNN "MPN"
F 6 "0R" H 4750 4100 50  0000 C CNN "Val"
	1    4550 4050
	1    0    0    -1  
$EndComp
Wire Wire Line
	4700 4050 4925 4050
$Comp
L data-center-dram-tester:R_4k7_0402 R21
U 1 1
P 5350 3575
F 0 "R21" H 5050 3625 60  0000 L CNN
F 1 "R_4k7_0402" H 5350 3425 60  0001 C CNN
F 2 "data-center-dram-tester-footprints:0402-res" H 5550 3775 60  0001 L CNN
F 3 "" H 5350 3575 50  0001 C CNN
F 4 "PANASONIC_ELECTRONIC_COMPONENTS" H 5550 3975 60  0001 L CNN "Manufacturer"
F 5 "ERJ2GEJ472X" H 5550 3875 60  0001 L CNN "MPN"
F 6 "4k7" H 5300 3475 50  0000 L CNN "Val"
	1    5350 3575
	0    -1   1    0   
$EndComp
$Comp
L data-center-dram-tester:R_4k7_0402 R22
U 1 1
P 5575 3575
F 0 "R22" H 5275 3650 60  0000 L CNN
F 1 "R_4k7_0402" H 5575 3425 60  0001 C CNN
F 2 "data-center-dram-tester-footprints:0402-res" H 5775 3775 60  0001 L CNN
F 3 "" H 5575 3575 50  0001 C CNN
F 4 "PANASONIC_ELECTRONIC_COMPONENTS" H 5775 3975 60  0001 L CNN "Manufacturer"
F 5 "ERJ2GEJ472X" H 5775 3875 60  0001 L CNN "MPN"
F 6 "4k7" H 5525 3475 50  0000 L CNN "Val"
	1    5575 3575
	0    -1   1    0   
$EndComp
Wire Wire Line
	8925 9075 9025 9075
Wire Wire Line
	8750 9075 8925 9075
Connection ~ 8925 9075
Wire Wire Line
	8925 9275 8925 9075
Wire Wire Line
	9025 9275 8925 9275
Wire Wire Line
	8925 9575 9025 9575
Wire Wire Line
	8750 9575 8925 9575
Connection ~ 8925 9575
Wire Wire Line
	8925 9775 8925 9575
Wire Wire Line
	9025 9775 8925 9775
Wire Wire Line
	9475 9275 9325 9275
$Comp
L data-center-dram-tester:GND #PWR0113
U 1 1
P 9475 9275
F 0 "#PWR0113" H 9475 9025 50  0001 C CNN
F 1 "GND" H 9480 9102 50  0000 C CNN
F 2 "" H 9475 9275 50  0001 C CNN
F 3 "" H 9475 9275 50  0001 C CNN
	1    9475 9275
	0    -1   -1   0   
$EndComp
$Comp
L data-center-dram-tester:R_0R_0402 R9
U 1 1
P 9175 9075
F 0 "R9" H 8950 9125 60  0000 C CNN
F 1 "R_0R_0402" H 9175 8925 60  0001 C CNN
F 2 "data-center-dram-tester-footprints:0402-res" H 9375 9275 60  0001 L CNN
F 3 "" H 9175 9075 50  0001 C CNN
F 4 "PANASONIC" H 9375 9475 60  0001 L CNN "Manufacturer"
F 5 "ERJ2GE0R00X" H 9375 9375 60  0001 L CNN "MPN"
F 6 "0R" H 9350 9125 50  0000 C CNN "Val"
	1    9175 9075
	1    0    0    -1  
$EndComp
$Comp
L data-center-dram-tester:R_0R_0402 R11
U 1 1
P 9175 9275
F 0 "R11" H 8950 9325 60  0000 C CNN
F 1 "R_0R_0402" H 9175 9125 60  0001 C CNN
F 2 "data-center-dram-tester-footprints:0402-res" H 9375 9475 60  0001 L CNN
F 3 "" H 9175 9275 50  0001 C CNN
F 4 "PANASONIC" H 9375 9675 60  0001 L CNN "Manufacturer"
F 5 "ERJ2GE0R00X" H 9375 9575 60  0001 L CNN "MPN"
F 6 "0R" H 9350 9325 50  0000 C CNN "Val"
F 7 "DNP" H 9175 9275 50  0000 C CNN "DNP"
	1    9175 9275
	1    0    0    -1  
$EndComp
$Comp
L data-center-dram-tester:R_0R_0402 R12
U 1 1
P 9175 9575
F 0 "R12" H 8950 9625 60  0000 C CNN
F 1 "R_0R_0402" H 9175 9425 60  0001 C CNN
F 2 "data-center-dram-tester-footprints:0402-res" H 9375 9775 60  0001 L CNN
F 3 "" H 9175 9575 50  0001 C CNN
F 4 "PANASONIC" H 9375 9975 60  0001 L CNN "Manufacturer"
F 5 "ERJ2GE0R00X" H 9375 9875 60  0001 L CNN "MPN"
F 6 "0R" H 9350 9625 50  0000 C CNN "Val"
F 7 "DNP" H 9175 9575 50  0000 C CNN "DNP"
	1    9175 9575
	1    0    0    -1  
$EndComp
$Comp
L data-center-dram-tester:R_0R_0402 R13
U 1 1
P 9175 9775
F 0 "R13" H 8950 9825 60  0000 C CNN
F 1 "R_0R_0402" H 9175 9625 60  0001 C CNN
F 2 "data-center-dram-tester-footprints:0402-res" H 9375 9975 60  0001 L CNN
F 3 "" H 9175 9775 50  0001 C CNN
F 4 "PANASONIC" H 9375 10175 60  0001 L CNN "Manufacturer"
F 5 "ERJ2GE0R00X" H 9375 10075 60  0001 L CNN "MPN"
F 6 "0R" H 9350 9825 50  0000 C CNN "Val"
	1    9175 9775
	1    0    0    -1  
$EndComp
Text GLabel 8775 10150 0    50   Input ~ 0
MODE2
Wire Wire Line
	8775 10150 8925 10150
Wire Wire Line
	8925 10050 8925 9925
Wire Wire Line
	8925 9925 9500 9925
Wire Wire Line
	8925 10250 8925 10375
Wire Wire Line
	8925 10375 9500 10375
Text GLabel 9500 9925 2    50   Input ~ 0
3V3_SYS
$Comp
L data-center-dram-tester:GND #PWR04
U 1 1
P 9500 10375
F 0 "#PWR04" H 9500 10125 50  0001 C CNN
F 1 "GND" H 9505 10202 50  0000 C CNN
F 2 "" H 9500 10375 50  0001 C CNN
F 3 "" H 9500 10375 50  0001 C CNN
	1    9500 10375
	0    -1   -1   0   
$EndComp
Text GLabel 10900 5200 0    50   Input ~ 0
CFGBVS
Wire Wire Line
	10900 5200 11350 5200
Connection ~ 11350 5200
Connection ~ 4925 4050
Wire Wire Line
	4925 4050 6125 4050
Connection ~ 5125 4150
Wire Wire Line
	5125 4150 6125 4150
Connection ~ 5350 4350
Wire Wire Line
	5350 4350 4700 4350
Connection ~ 5575 4450
Wire Wire Line
	5575 4450 6100 4450
Wire Wire Line
	4175 4050 4400 4050
Wire Wire Line
	4175 4450 4400 4450
Wire Wire Line
	4175 4350 4400 4350
Wire Wire Line
	4175 4150 4400 4150
$Comp
L data-center-dram-tester:R_2k2_0402 R14
U 1 1
P 4925 3575
F 0 "R14" H 5175 3650 60  0000 R CNN
F 1 "R_2k2_0402" H 4925 3425 60  0001 C CNN
F 2 "data-center-dram-tester-footprints:0402-res" H 5125 3775 60  0001 L CNN
F 3 "" H 4925 3575 50  0001 C CNN
F 4 "YAGEO" H 5125 3975 60  0001 L CNN "Manufacturer"
F 5 "RC0402FR-072K2L" H 5125 3875 60  0001 L CNN "MPN"
F 6 "2k2" H 4950 3500 50  0000 R CNN "Val"
	1    4925 3575
	0    -1   -1   0   
$EndComp
Wire Wire Line
	4925 3150 4925 3425
$Comp
L data-center-dram-tester:0878311420 J1
U 1 1
P 1650 9575
F 0 "J1" H 1650 10100 50  0000 C CNN
F 1 "0878311420" H 1650 10009 50  0000 C CNN
F 2 "data-center-dram-tester-footprints:PinHeader_2x7_P2mm_Drill1mm" H 1850 9775 60  0001 L CNN
F 3 "https://www.molex.com/pdm_docs/sd/878311420_sd.pdf" H 1850 9875 60  0001 L CNN
F 4 "0878311420" H 1850 10075 60  0001 L CNN "MPN"
F 5 "Molex" H 1850 10675 60  0001 L CNN "Manufacturer"
	1    1650 9575
	1    0    0    -1  
$EndComp
Wire Wire Line
	11025 6000 11025 5800
Connection ~ 11025 6000
Connection ~ 11025 5500
Wire Wire Line
	11025 5400 11025 5500
Connection ~ 11025 5800
Wire Wire Line
	11025 5500 11025 5700
Connection ~ 11025 5700
Wire Wire Line
	11025 5700 11025 5800
Wire Wire Line
	11025 5700 11600 5700
Text GLabel 9475 9075 2    50   Input ~ 0
3V3_SYS
Text GLabel 12000 2700 1    50   Input ~ 0
3V3_SYS
Text GLabel 11350 2700 1    50   Input ~ 0
3V3_SYS
Text GLabel 14725 3600 1    50   Input ~ 0
3V3_SYS
Text GLabel 9725 4025 1    50   Input ~ 0
3V3_SYS
Text GLabel 12750 8500 1    50   Input ~ 0
3V3_SYS
Text GLabel 5575 3050 1    50   Input ~ 0
3V3_SYS
$Comp
L data-center-dram-tester:61300311121 J?
U 1 1
P 9075 10250
AR Path="/60225B0C/6001B7F4" Ref="J?"  Part="1" 
AR Path="/5FD53C7D/6001B7F4" Ref="MODE2"  Part="1" 
F 0 "MODE2" H 9300 10150 50  0000 R CNN
F 1 "61300311121" V 8900 10425 50  0000 R CNN
F 2 "data-center-dram-tester-footprints:PinHeader_1x3_P2.54_Drill1.1mm" H 9275 10450 60  0001 L CNN
F 3 "https://katalog.we-online.de/em/datasheet/6130xx11121.pdf" H 9275 10550 60  0001 L CNN
F 4 "61300311121" H 9275 10750 60  0001 L CNN "MPN"
F 5 "Wurth Electronics Inc." H 9275 11350 60  0001 L CNN "Manufacturer"
	1    9075 10250
	0    -1   -1   0   
$EndComp
$Comp
L data-center-dram-tester:XC7K160T-FFG676 U15
U 7 1
P 13100 4600
F 0 "U15" H 11820 4698 50  0000 R CNN
F 1 "XC7K160T-FFG676" H 11820 4607 50  0000 R CNN
F 2 "data-center-dram-tester-footprints:BGA676C100P26X26_2700X2700X254" H 11820 4516 50  0001 R CNN
F 3 "" H 13100 4600 50  0000 C CNN
	7    13100 4600
	-1   0    0    -1  
$EndComp
Connection ~ 12000 3000
Text Notes 12475 3050 0    50   ~ 0
TODO: verify after FPGA swap
Wire Notes Line
	475  7875 16075 7875
Wire Notes Line
	11800 9950 11800 7875
Wire Notes Line
	4425 11225 4425 7875
Wire Notes Line
	7700 500  7700 11225
Text Notes 13550 8300 0    118  ~ 24
Probes
$Comp
L data-center-dram-tester:C_470n_0402 C37
U 1 1
P 15350 3850
F 0 "C37" H 15375 3950 60  0000 L CNN
F 1 "C_470n_0402" H 15350 3700 60  0001 C CNN
F 2 "data-center-dram-tester-footprints:0402-cap" H 15550 4050 60  0001 L CNN
F 3 "" H 15350 3850 50  0001 C CNN
F 4 "TDK" H 15550 4250 60  0001 L CNN "Manufacturer"
F 5 "C1005X5R1E474M050BB" H 15550 4150 60  0001 L CNN "MPN"
F 6 "470n" H 15375 3750 50  0000 L CNN "Val"
	1    15350 3850
	1    0    0    -1  
$EndComp
Wire Wire Line
	15050 3650 15350 3650
Wire Wire Line
	15350 3650 15350 3700
Connection ~ 15050 3650
Wire Wire Line
	15350 4000 15350 4050
Wire Wire Line
	15350 4050 15050 4050
Connection ~ 15050 4050
$Comp
L data-center-dram-tester:TP_SMD1MM PUDC_B1
U 1 1
P 12450 9075
F 0 "PUDC_B1" V 12355 9122 50  0000 C CNN
F 1 "TP_SMD1MM" H 12450 8975 50  0001 C CNN
F 2 "data-center-dram-tester-footprints:Testpoint_smd_1mm" H 12650 9275 60  0001 L CNN
F 3 "" H 12650 9375 60  0001 L CNN
	1    12450 9075
	0    1    1    0   
$EndComp
$Comp
L data-center-dram-tester:TP_SMD1MM EMCCLK1
U 1 1
P 14525 9025
F 0 "EMCCLK1" V 14430 9072 50  0000 C CNN
F 1 "TP_SMD1MM" H 14525 8925 50  0001 C CNN
F 2 "data-center-dram-tester-footprints:Testpoint_smd_1mm" H 14725 9225 60  0001 L CNN
F 3 "" H 14725 9325 60  0001 L CNN
	1    14525 9025
	0    1    1    0   
$EndComp
$EndSCHEMATC
